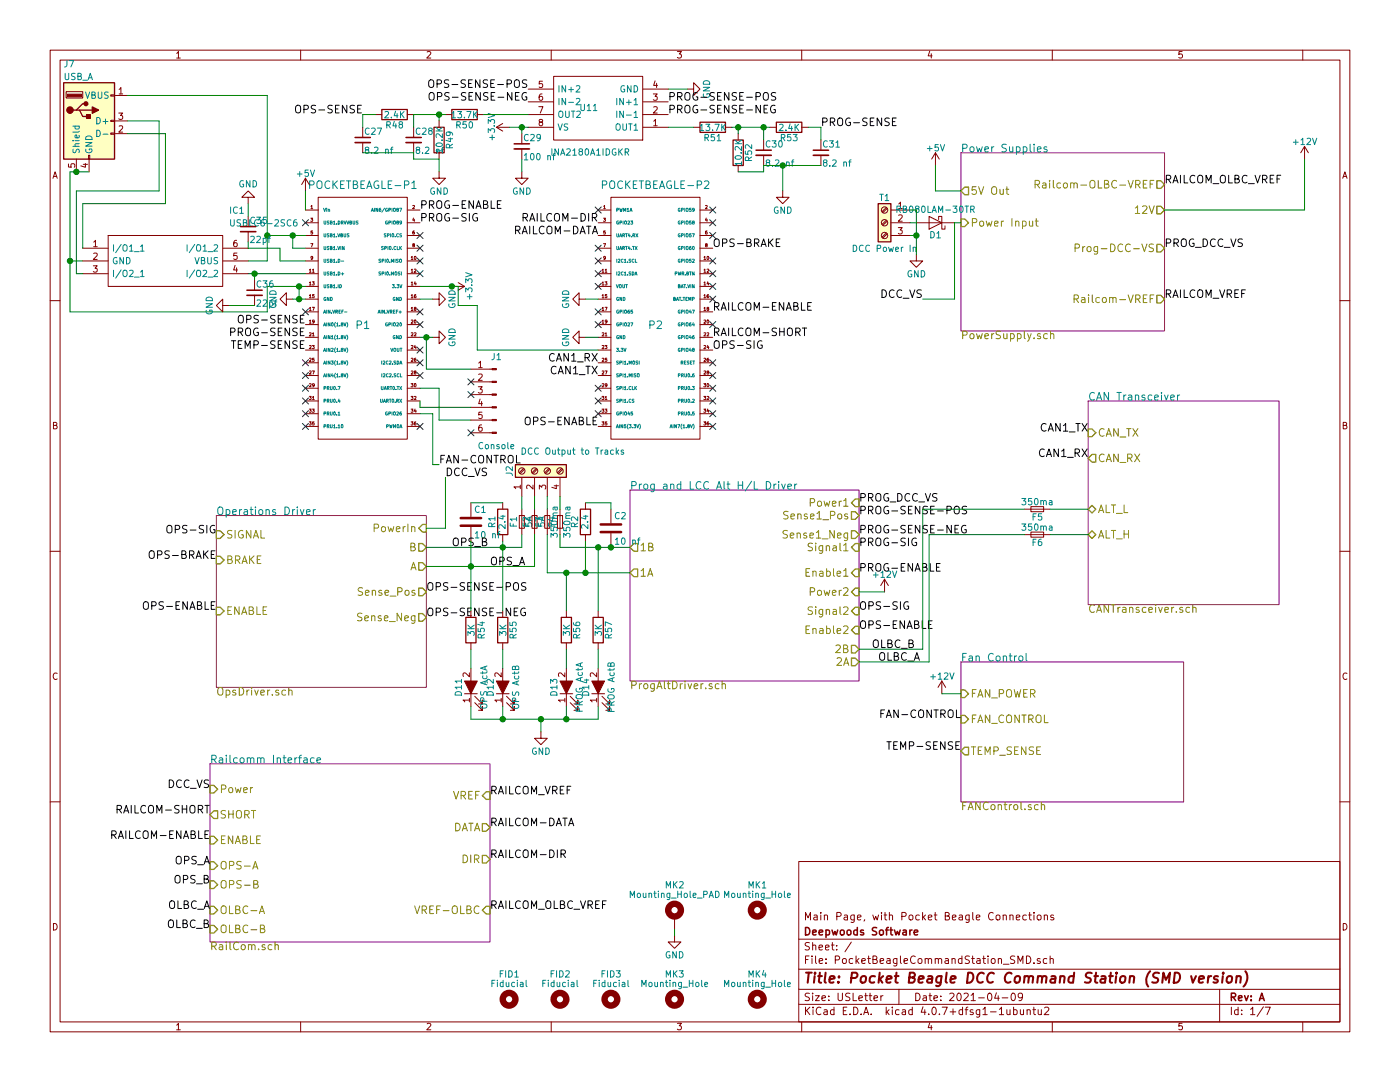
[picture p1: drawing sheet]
EESchema Schematic File Version 2
LIBS:power
LIBS:device
LIBS:transistors
LIBS:conn
LIBS:linear
LIBS:regul
LIBS:74xx
LIBS:cmos4000
LIBS:adc-dac
LIBS:memory
LIBS:xilinx
LIBS:microcontrollers
LIBS:dsp
LIBS:microchip
LIBS:analog_switches
LIBS:motorola
LIBS:texas
LIBS:intel
LIBS:audio
LIBS:interface
LIBS:digital-audio
LIBS:philips
LIBS:display
LIBS:cypress
LIBS:siliconi
LIBS:opto
LIBS:atmel
LIBS:contrib
LIBS:valves
LIBS:pocketbeagle
LIBS:DRV8873HPWPR
LIBS:DRV8801PWP
LIBS:74ahc1g08
LIBS:mcp9701at
LIBS:INA2180A1IDGKR
LIBS:lm2574n-5
LIBS:mechanical
LIBS:references
LIBS:motors
LIBS:graphic_symbols
LIBS:motor_drivers
LIBS:irf7351pbf
LIBS:MCP9700T-E_LT
LIBS:USBLC6-2SC6
LIBS:PocketBeagleCommandStation_SMD-cache
EELAYER 25 0
EELAYER END
$Descr USLetter 11000 8500
encoding utf-8
Sheet 1 7
Title "Pocket Beagle DCC Command Station (SMD version)"
Date "2021-04-09"
Rev "A"
Comp "Deepwoods Software"
Comment1 "Main Page, with Pocket Beagle Connections"
Comment2 ""
Comment3 ""
Comment4 ""
$EndDescr
$Comp
L POCKETBEAGLE-P1 P1
U 1 1
P 2850 2550
F 0 "P1" H 2850 2550 60  0000 C CNN
F 1 "POCKETBEAGLE-P1" H 2850 3650 60  0000 C CNN
F 2 "Socket_Strips:Socket_Strip_Straight_2x18_Pitch2.54mm" H 2850 2550 60  0001 C CNN
F 3 "" H 2850 2550 60  0000 C CNN
F 4 "517-929975-01-18-RK " H 2850 2550 60  0001 C CNN "Mouser Part Number"
	1    2850 2550
	1    0    0    -1  
$EndComp
$Comp
L POCKETBEAGLE-P2 P2
U 1 1
P 5150 2550
F 0 "P2" H 5150 2550 60  0000 C CNN
F 1 "POCKETBEAGLE-P2" H 5150 3650 60  0000 C CNN
F 2 "Socket_Strips:Socket_Strip_Straight_2x18_Pitch2.54mm" H 5150 2550 60  0001 C CNN
F 3 "" H 5150 2550 60  0000 C CNN
F 4 "517-929975-01-18-RK " H 5150 2550 60  0001 C CNN "Mouser Part Number"
	1    5150 2550
	1    0    0    -1  
$EndComp
$Sheet
S 7550 1200 1600 1400
U 6070B3D0
F0 "Power Supplies" 60
F1 "PowerSupply.sch" 60
F2 "5V Out" O L 7550 1500 60 
F3 "Power Input" I L 7550 1750 60 
F4 "Prog-DCC-VS" O R 9150 1950 60 
F5 "Railcom-VREF" O R 9150 2350 60 
F6 "Railcom-OLBC-VREF" O R 9150 1450 60 
F7 "12V" O R 9150 1650 60 
$EndSheet
$Sheet
S 8550 3150 1500 1600
U 6070B3D1
F0 "CAN Transceiver" 60
F1 "CANTransceiver.sch" 60
F2 "CAN_TX" I L 8550 3400 60 
F3 "CAN_RX" O L 8550 3600 60 
F4 "ALT_L" B L 8550 4000 60 
F5 "ALT_H" B L 8550 4200 60 
$EndSheet
$Sheet
S 1700 4050 1650 1350
U 6070B3D2
F0 "Operations Driver" 60
F1 "OpsDriver.sch" 60
F2 "PowerIn" I R 3350 4150 60 
F3 "A" O R 3350 4450 60 
F4 "B" O R 3350 4300 60 
F5 "SIGNAL" I L 1700 4200 60 
F6 "BRAKE" I L 1700 4400 60 
F7 "ENABLE" I L 1700 4800 60 
F8 "Sense_Pos" O R 3350 4650 60 
F9 "Sense_Neg" O R 3350 4850 60 
$EndSheet
$Sheet
S 4950 3850 1800 1500
U 6070B3D3
F0 "Prog and LCC Alt H/L Driver" 60
F1 "ProgAltDriver.sch" 60
F2 "Signal1" I R 6750 4300 60 
F3 "Signal2" I R 6750 4800 60 
F4 "Enable1" I R 6750 4500 60 
F5 "Enable2" I R 6750 4950 60 
F6 "1A" O L 4950 4500 60 
F7 "1B" O L 4950 4300 60 
F8 "2A" O R 6750 5200 60 
F9 "2B" O R 6750 5100 60 
F10 "Power1" I R 6750 3950 60 
F11 "Sense1_Pos" O R 6750 4050 60 
F12 "Sense1_Neg" O R 6750 4200 60 
F13 "Power2" I R 6750 4650 60 
$EndSheet
$Sheet
S 1650 6000 2200 1400
U 6070B3D4
F0 "Railcomm Interface" 60
F1 "RailCom.sch" 60
F2 "Power" I L 1650 6200 60 
F3 "SHORT" O L 1650 6400 60 
F4 "ENABLE" I L 1650 6600 60 
F5 "OPS-A" I L 1650 6800 60 
F6 "OPS-B" I L 1650 6950 60 
F7 "VREF" I R 3850 6250 60 
F8 "DATA" O R 3850 6500 60 
F9 "DIR" O R 3850 6750 60 
F10 "OLBC-A" I L 1650 7150 60 
F11 "OLBC-B" I L 1650 7300 60 
F12 "VREF-OLBC" I R 3850 7150 60 
$EndSheet
$Comp
L +5V #PWR01
U 1 1
P 7350 1300
F 0 "#PWR01" H 7350 1150 50  0001 C CNN
F 1 "+5V" H 7350 1440 50  0000 C CNN
F 2 "" H 7350 1300 50  0001 C CNN
F 3 "" H 7350 1300 50  0001 C CNN
	1    7350 1300
	1    0    0    -1  
$EndComp
$Comp
L +5V #PWR02
U 1 1
P 2400 1500
F 0 "#PWR02" H 2400 1350 50  0001 C CNN
F 1 "+5V" H 2400 1640 50  0000 C CNN
F 2 "" H 2400 1500 50  0001 C CNN
F 3 "" H 2400 1500 50  0001 C CNN
	1    2400 1500
	1    0    0    -1  
$EndComp
$Comp
L GND #PWR03
U 1 1
P 2300 2350
F 0 "#PWR03" H 2300 2100 50  0001 C CNN
F 1 "GND" H 2300 2200 50  0000 C CNN
F 2 "" H 2300 2350 50  0001 C CNN
F 3 "" H 2300 2350 50  0001 C CNN
	1    2300 2350
	0    1    1    0   
$EndComp
$Comp
L GND #PWR04
U 1 1
P 3400 2350
F 0 "#PWR04" H 3400 2100 50  0001 C CNN
F 1 "GND" H 3400 2200 50  0000 C CNN
F 2 "" H 3400 2350 50  0001 C CNN
F 3 "" H 3400 2350 50  0001 C CNN
	1    3400 2350
	0    -1   -1   0   
$EndComp
$Comp
L GND #PWR05
U 1 1
P 3400 2650
F 0 "#PWR05" H 3400 2400 50  0001 C CNN
F 1 "GND" H 3400 2500 50  0000 C CNN
F 2 "" H 3400 2650 50  0001 C CNN
F 3 "" H 3400 2650 50  0001 C CNN
	1    3400 2650
	0    -1   -1   0   
$EndComp
$Comp
L GND #PWR06
U 1 1
P 4600 2350
F 0 "#PWR06" H 4600 2100 50  0001 C CNN
F 1 "GND" H 4600 2200 50  0000 C CNN
F 2 "" H 4600 2350 50  0001 C CNN
F 3 "" H 4600 2350 50  0001 C CNN
	1    4600 2350
	0    1    1    0   
$EndComp
$Comp
L GND #PWR07
U 1 1
P 4600 2650
F 0 "#PWR07" H 4600 2400 50  0001 C CNN
F 1 "GND" H 4600 2500 50  0000 C CNN
F 2 "" H 4600 2650 50  0001 C CNN
F 3 "" H 4600 2650 50  0001 C CNN
	1    4600 2650
	0    1    1    0   
$EndComp
$Comp
L +3.3V #PWR08
U 1 1
P 3550 2250
F 0 "#PWR08" H 3550 2100 50  0001 C CNN
F 1 "+3.3V" H 3550 2390 50  0000 C CNN
F 2 "" H 3550 2250 50  0001 C CNN
F 3 "" H 3550 2250 50  0001 C CNN
	1    3550 2250
	0    1    1    0   
$EndComp
Text Label 4700 2850 2    60   ~ 0
CAN1_RX
Text Label 4700 2950 2    60   ~ 0
CAN1_TX
Text Label 8550 3400 2    60   ~ 0
CAN1_TX
Text Label 8550 3600 2    60   ~ 0
CAN1_RX
$Comp
L Screw_Terminal_01x03 T1
U 1 1
P 6950 1750
F 0 "T1" H 6950 1950 50  0000 C CNN
F 1 "DCC Power In" H 6950 1550 50  0000 C CNN
F 2 "Connectors_Terminal_Blocks:TerminalBlock_Pheonix_PT-3.5mm_3pol" H 6950 1750 50  0001 C CNN
F 3 "" H 6950 1750 50  0001 C CNN
F 4 "651-5442251" H 6950 1750 60  0001 C CNN "Mouser Part Number"
	1    6950 1750
	-1   0    0    -1  
$EndComp
$Comp
L D_Schottky D1
U 1 1
P 7350 1750
F 0 "D1" H 7350 1850 50  0000 C CNN
F 1 "RB080LAM-30TR" H 7350 1650 50  0000 C CNN
F 2 "RB080LAM-30TR:PMDTM" H 7350 1750 50  0001 C CNN
F 3 "" H 7350 1750 50  0001 C CNN
F 4 "755-RB080LAM-30TR" H 7350 1750 60  0001 C CNN "Mouser Part Number"
	1    7350 1750
	-1   0    0    1   
$EndComp
$Comp
L GND #PWR09
U 1 1
P 7200 2000
F 0 "#PWR09" H 7200 1750 50  0001 C CNN
F 1 "GND" H 7200 1850 50  0000 C CNN
F 2 "" H 7200 2000 50  0001 C CNN
F 3 "" H 7200 2000 50  0001 C CNN
	1    7200 2000
	1    0    0    -1  
$EndComp
Text Label 7250 2350 2    60   ~ 0
DCC_VS
Text Label 5600 2750 0    60   ~ 0
OPS-SIG
Text Label 4700 3350 2    60   ~ 0
OPS-ENABLE
Text Label 2400 2550 2    60   ~ 0
OPS-SENSE
Text Label 3300 1750 0    60   ~ 0
PROG-SIG
Text Label 3300 1650 0    60   ~ 0
PROG-ENABLE
Text Label 2400 2650 2    60   ~ 0
PROG-SENSE
Text Label 2400 2750 2    60   ~ 0
TEMP-SENSE
Text Label 3450 3650 0    60   ~ 0
FAN-CONTROL
Text Label 4700 1850 2    60   ~ 0
RAILCOM-DATA
Text Label 5600 2450 0    60   ~ 0
RAILCOM-ENABLE
Text Label 5600 2650 0    60   ~ 0
RAILCOM-SHORT
Text Label 4700 1750 2    60   ~ 0
RAILCOM-DIR
Text Label 5600 1950 0    60   ~ 0
OPS-BRAKE
Text Label 1700 4200 2    60   ~ 0
OPS-SIG
Text Label 1700 4400 2    60   ~ 0
OPS-BRAKE
Text Label 1700 4800 2    60   ~ 0
OPS-ENABLE
Text Label 3500 3750 0    60   ~ 0
DCC_VS
$Comp
L Screw_Terminal_01x04 J2
U 1 1
P 4200 3700
F 0 "J2" H 4200 3900 50  0000 C CNN
F 1 "DCC Output to Tracks" V 4350 3400 50  0000 C CNN
F 2 "Connectors_Terminal_Blocks:TerminalBlock_Pheonix_PT-3.5mm_4pol" H 4200 3700 50  0001 C CNN
F 3 "" H 4200 3700 50  0001 C CNN
F 4 "651-5442264" H 4200 3700 60  0001 C CNN "Mouser Part Number"
	1    4200 3700
	0    -1   -1   0   
$EndComp
$Comp
L R R1
U 1 1
P 3950 4100
F 0 "R1" V 4030 4100 50  0000 C CNN
F 1 "2.4" V 3950 4100 50  0000 C CNN
F 2 "Resistors_SMD:R_1206" V 3880 4100 50  0001 C CNN
F 3 "" H 3950 4100 50  0001 C CNN
F 4 "71-CRCW12062R40FKEA" V 3950 4100 60  0001 C CNN "Mouser Part Number"
	1    3950 4100
	-1   0    0    1   
$EndComp
$Comp
L C C1
U 1 1
P 3700 4100
F 0 "C1" H 3725 4200 50  0000 L CNN
F 1 "10 nf" H 3725 4000 50  0000 L CNN
F 2 "Capacitors_SMD:C_1206" H 3738 3950 50  0001 C CNN
F 3 "" H 3700 4100 50  0001 C CNN
F 4 "791-1206B103K500CT" H 3700 4100 60  0001 C CNN "Mouser Part Number"
	1    3700 4100
	1    0    0    -1  
$EndComp
$Sheet
S 7550 5200 1750 1100
U 6070B3E3
F0 "Fan Control" 60
F1 "FANControl.sch" 60
F2 "FAN_POWER" I L 7550 5450 60 
F3 "FAN_CONTROL" I L 7550 5650 60 
F4 "TEMP_SENSE" O L 7550 5900 60 
$EndSheet
$Comp
L R R2
U 1 1
P 4600 4100
F 0 "R2" V 4680 4100 50  0000 C CNN
F 1 "2.4" V 4600 4100 50  0000 C CNN
F 2 "Resistors_SMD:R_1206" V 4530 4100 50  0001 C CNN
F 3 "" H 4600 4100 50  0001 C CNN
F 4 "71-CRCW12062R40FKEA" V 4600 4100 60  0001 C CNN "Mouser Part Number"
	1    4600 4100
	-1   0    0    1   
$EndComp
$Comp
L C C2
U 1 1
P 4800 4150
F 0 "C2" H 4825 4250 50  0000 L CNN
F 1 "10 nf" H 4825 4050 50  0000 L CNN
F 2 "Capacitors_SMD:C_1206" H 4838 4000 50  0001 C CNN
F 3 "" H 4800 4150 50  0001 C CNN
F 4 "791-1206B103K500CT" H 4800 4150 60  0001 C CNN "Mouser Part Number"
	1    4800 4150
	1    0    0    -1  
$EndComp
Text Label 9150 1950 0    60   ~ 0
PROG_DCC_VS
Text Label 6750 3950 0    60   ~ 0
PROG_DCC_VS
Text Label 6750 4300 0    60   ~ 0
PROG-SIG
Text Label 6750 4500 0    60   ~ 0
PROG-ENABLE
Text Label 6750 4800 0    60   ~ 0
OPS-SIG
Text Label 6750 4950 0    60   ~ 0
OPS-ENABLE
Text Label 7550 5650 2    60   ~ 0
FAN-CONTROL
Text Label 7550 5900 2    60   ~ 0
TEMP-SENSE
Text Label 9150 2350 0    60   ~ 0
RAILCOM_VREF
Text Label 3850 6250 0    60   ~ 0
RAILCOM_VREF
Text Label 3550 4300 0    60   ~ 0
OPS_B
Text Label 3850 4450 0    60   ~ 0
OPS_A
Text Label 1650 6800 2    60   ~ 0
OPS_A
Text Label 1650 6950 2    60   ~ 0
OPS_B
Text Label 1650 6200 2    60   ~ 0
DCC_VS
Text Label 1650 6400 2    60   ~ 0
RAILCOM-SHORT
Text Label 1650 6600 2    60   ~ 0
RAILCOM-ENABLE
Text Label 3850 6500 0    60   ~ 0
RAILCOM-DATA
Text Label 3850 6750 0    60   ~ 0
RAILCOM-DIR
NoConn ~ 3300 1850
NoConn ~ 3300 1950
NoConn ~ 3300 2050
NoConn ~ 3300 2150
NoConn ~ 2400 2450
NoConn ~ 3300 2450
NoConn ~ 3300 2550
NoConn ~ 3300 2750
NoConn ~ 3300 2850
NoConn ~ 3300 2950
NoConn ~ 2400 2850
NoConn ~ 2400 2950
NoConn ~ 2400 3050
NoConn ~ 2400 3150
NoConn ~ 2400 3250
NoConn ~ 3300 3350
NoConn ~ 2400 3350
NoConn ~ 4700 3150
NoConn ~ 4700 3050
NoConn ~ 5600 3350
NoConn ~ 5600 3250
NoConn ~ 5600 3150
NoConn ~ 5600 3050
NoConn ~ 5600 2950
NoConn ~ 5600 2850
NoConn ~ 4700 2550
NoConn ~ 4700 2450
NoConn ~ 5600 2550
NoConn ~ 5600 2350
NoConn ~ 5600 2250
NoConn ~ 5600 2150
NoConn ~ 5600 2050
NoConn ~ 4700 2050
NoConn ~ 4700 2150
NoConn ~ 4700 2250
NoConn ~ 4700 1950
NoConn ~ 5600 1850
NoConn ~ 4700 1650
NoConn ~ 5600 1650
NoConn ~ 5600 1750
Text Label 1650 7150 2    60   ~ 0
OLBC_A
Text Label 1650 7300 2    60   ~ 0
OLBC_B
Text Label 3850 7150 0    60   ~ 0
RAILCOM_OLBC_VREF
Text Label 6900 5200 0    60   ~ 0
OLBC_A
Text Label 6850 5100 0    60   ~ 0
OLBC_B
Text Label 9150 1450 0    60   ~ 0
RAILCOM_OLBC_VREF
$Comp
L Conn_01x06_Male J1
U 1 1
P 3900 3100
F 0 "J1" H 3900 3400 50  0000 C CNN
F 1 "Console" H 3900 2700 50  0000 C CNN
F 2 "Pin_Headers:Pin_Header_Straight_1x06_Pitch2.54mm" H 3900 3100 50  0001 C CNN
F 3 "" H 3900 3100 50  0001 C CNN
F 4 "649-75160-156-06LF" H 3900 3100 60  0001 C CNN "Mouser Part Number"
	1    3900 3100
	-1   0    0    -1  
$EndComp
NoConn ~ 3700 3000
NoConn ~ 3700 3100
NoConn ~ 3700 3400
$Comp
L +12V #PWR010
U 1 1
P 6950 4650
F 0 "#PWR010" H 6950 4500 50  0001 C CNN
F 1 "+12V" H 6950 4790 50  0000 C CNN
F 2 "" H 6950 4650 50  0001 C CNN
F 3 "" H 6950 4650 50  0001 C CNN
	1    6950 4650
	1    0    0    -1  
$EndComp
$Comp
L Fuse_Small F1
U 1 1
P 4100 4100
F 0 "F1" H 4100 4040 50  0000 C CNN
F 1 "5A" H 4100 4160 50  0000 C CNN
F 2 "MF-R500:MFR500" H 4100 4100 50  0001 C CNN
F 3 "" H 4100 4100 50  0001 C CNN
F 4 "652-MFR500 " H 4100 4100 60  0001 C CNN "Mouser Part Number"
	1    4100 4100
	0    1    1    0   
$EndComp
$Comp
L Fuse_Small F2
U 1 1
P 4200 4100
F 0 "F2" H 4200 4040 50  0000 C CNN
F 1 "5A" H 4200 4160 50  0000 C CNN
F 2 "MF-R500:MFR500" H 4200 4100 50  0001 C CNN
F 3 "" H 4200 4100 50  0001 C CNN
F 4 "652-MFR500 " H 4200 4100 60  0001 C CNN "Mouser Part Number"
	1    4200 4100
	0    1    1    0   
$EndComp
$Comp
L Fuse_Small F3
U 1 1
P 4300 4100
F 0 "F3" H 4300 4040 50  0000 C CNN
F 1 "350ma" H 4300 4160 50  0000 C CNN
F 2 "0ZCG0035AF2C:FUSC4632X70N" H 4300 4100 50  0001 C CNN
F 3 "" H 4300 4100 50  0001 C CNN
F 4 "530-0ZCG0035AF2C " H 4300 4100 60  0001 C CNN "Mouser Part Number"
	1    4300 4100
	0    1    1    0   
$EndComp
$Comp
L Fuse_Small F4
U 1 1
P 4400 4100
F 0 "F4" H 4400 4040 50  0000 C CNN
F 1 "350ma" H 4400 4160 50  0000 C CNN
F 2 "0ZCG0035AF2C:FUSC4632X70N" H 4400 4100 50  0001 C CNN
F 3 "" H 4400 4100 50  0001 C CNN
F 4 "530-0ZCG0035AF2C " H 4400 4100 60  0001 C CNN "Mouser Part Number"
	1    4400 4100
	0    1    1    0   
$EndComp
$Comp
L Fuse_Small F5
U 1 1
P 8150 4000
F 0 "F5" H 8150 3940 50  0000 C CNN
F 1 "350ma" H 8150 4060 50  0000 C CNN
F 2 "0ZCG0035AF2C:FUSC4632X70N" H 8150 4000 50  0001 C CNN
F 3 "" H 8150 4000 50  0001 C CNN
F 4 "530-0ZCG0035AF2C" H 8150 4000 60  0001 C CNN "Mouser Part Number"
	1    8150 4000
	1    0    0    -1  
$EndComp
$Comp
L Fuse_Small F6
U 1 1
P 8150 4200
F 0 "F6" H 8150 4140 50  0000 C CNN
F 1 "350ma" H 8150 4260 50  0000 C CNN
F 2 "0ZCG0035AF2C:FUSC4632X70N" H 8150 4200 50  0001 C CNN
F 3 "530-0ZCG0035AF2C" H 8150 4200 50  0001 C CNN
F 4 "530-0ZCG0035AF2C" H 8150 4200 60  0001 C CNN "Mouser Part Number"
	1    8150 4200
	1    0    0    -1  
$EndComp
$Comp
L INA2180A1IDGKR U11
U 1 1
P 5250 1000
F 0 "U11" H 5800 850 50  0000 L CNN
F 1 "INA2180A1IDGKR" H 5550 1200 50  0000 L CNN
F 2 "INA2180A1IDGKR:SOP65P490X110-8N" H 6200 1100 50  0001 L CNN
F 3 "http://www.ti.com/lit/gpn/ina2180" H 6200 1000 50  0001 L CNN
F 4 "Dual 26V, Low- or High-Side Voltage Output Current Sense Amplifier" H 6200 900 50  0001 L CNN "Description"
F 5 "1.1" H 6200 800 50  0001 L CNN "Height"
F 6 "595-INA2180A1IDGKR" H 6200 700 50  0001 L CNN "Mouser Part Number"
F 7 "https://www.mouser.co.uk/ProductDetail/Texas-Instruments/INA2180A1IDGKR?qs=j%252B1pi9TdxUZfv9X7r5aZLA%3D%3D" H 6200 600 50  0001 L CNN "Mouser Price/Stock"
F 8 "Texas Instruments" H 6200 500 50  0001 L CNN "Manufacturer_Name"
F 9 "INA2180A1IDGKR" H 6200 400 50  0001 L CNN "Manufacturer_Part_Number"
	1    5250 1000
	-1   0    0    1   
$EndComp
$Comp
L R R51
U 1 1
P 5600 1000
F 0 "R51" V 5680 1000 50  0000 C CNN
F 1 "13.7K" V 5600 1000 50  0000 C CNN
F 2 "Resistors_SMD:R_0603" V 5530 1000 50  0001 C CNN
F 3 "" H 5600 1000 50  0001 C CNN
F 4 "652-CR0603FX-1372ELF" V 5600 1000 60  0001 C CNN "Mouser Part Number"
	1    5600 1000
	0    1    1    0   
$EndComp
$Comp
L R R52
U 1 1
P 5800 1200
F 0 "R52" V 5880 1200 50  0000 C CNN
F 1 "10.2K" V 5800 1200 50  0000 C CNN
F 2 "Resistors_SMD:R_0603" V 5730 1200 50  0001 C CNN
F 3 "" H 5800 1200 50  0001 C CNN
F 4 "667-ERJ-3EKF1022V" V 5800 1200 60  0001 C CNN "Mouser Part Number"
	1    5800 1200
	1    0    0    -1  
$EndComp
$Comp
L R R53
U 1 1
P 6200 1000
F 0 "R53" V 6280 1000 50  0000 C CNN
F 1 "2.4K" V 6200 1000 50  0000 C CNN
F 2 "Resistors_SMD:R_0603" V 6130 1000 50  0001 C CNN
F 3 "" H 6200 1000 50  0001 C CNN
F 4 "667-ERJ-3EKF2401V" V 6200 1000 60  0001 C CNN "Mouser Part Number"
	1    6200 1000
	0    1    1    0   
$EndComp
$Comp
L C_Small C30
U 1 1
P 6000 1200
F 0 "C30" H 6010 1270 50  0000 L CNN
F 1 "8.2 nf" H 6010 1120 50  0000 L CNN
F 2 "Capacitors_SMD:C_0603" H 6000 1200 50  0001 C CNN
F 3 "" H 6000 1200 50  0001 C CNN
F 4 "791-0603B822K250CT" H 6000 1200 60  0001 C CNN "Mouser Part Number"
	1    6000 1200
	1    0    0    -1  
$EndComp
$Comp
L C_Small C31
U 1 1
P 6450 1200
F 0 "C31" H 6460 1270 50  0000 L CNN
F 1 "8.2 nf" H 6460 1120 50  0000 L CNN
F 2 "Capacitors_SMD:C_0603" H 6450 1200 50  0001 C CNN
F 3 "" H 6450 1200 50  0001 C CNN
F 4 "791-0603B822K250CT" H 6450 1200 60  0001 C CNN "Mouser Part Number"
	1    6450 1200
	1    0    0    -1  
$EndComp
$Comp
L GND #PWR011
U 1 1
P 6150 1500
F 0 "#PWR011" H 6150 1250 50  0001 C CNN
F 1 "GND" H 6150 1350 50  0000 C CNN
F 2 "" H 6150 1500 50  0001 C CNN
F 3 "" H 6150 1500 50  0001 C CNN
	1    6150 1500
	1    0    0    -1  
$EndComp
$Comp
L GND #PWR012
U 1 1
P 5400 700
F 0 "#PWR012" H 5400 450 50  0001 C CNN
F 1 "GND" H 5400 550 50  0000 C CNN
F 2 "" H 5400 700 50  0001 C CNN
F 3 "" H 5400 700 50  0001 C CNN
	1    5400 700 
	0    -1   -1   0   
$EndComp
$Comp
L +3.3V #PWR013
U 1 1
P 4000 1000
F 0 "#PWR013" H 4000 850 50  0001 C CNN
F 1 "+3.3V" H 4000 1140 50  0000 C CNN
F 2 "" H 4000 1000 50  0001 C CNN
F 3 "" H 4000 1000 50  0001 C CNN
	1    4000 1000
	0    -1   -1   0   
$EndComp
$Comp
L R R50
U 1 1
P 3650 900
F 0 "R50" V 3730 900 50  0000 C CNN
F 1 "13.7K" V 3650 900 50  0000 C CNN
F 2 "Resistors_SMD:R_0603" V 3580 900 50  0001 C CNN
F 3 "" H 3650 900 50  0001 C CNN
F 4 "652-CR0603FX-1372ELF" V 3650 900 60  0001 C CNN "Mouser Part Number"
	1    3650 900 
	0    1    1    0   
$EndComp
$Comp
L R R48
U 1 1
P 3100 900
F 0 "R48" V 3180 900 50  0000 C CNN
F 1 "2.4K" V 3100 900 50  0000 C CNN
F 2 "Resistors_SMD:R_0603" V 3030 900 50  0001 C CNN
F 3 "" H 3100 900 50  0001 C CNN
F 4 "667-ERJ-3EKF2401V" V 3100 900 60  0001 C CNN "Mouser Part Number"
	1    3100 900 
	0    1    1    0   
$EndComp
$Comp
L C_Small C28
U 1 1
P 3250 1100
F 0 "C28" H 3260 1170 50  0000 L CNN
F 1 "8.2 nf" H 3260 1020 50  0000 L CNN
F 2 "Capacitors_SMD:C_0603" H 3250 1100 50  0001 C CNN
F 3 "" H 3250 1100 50  0001 C CNN
F 4 "791-0603B822K250CT" H 3250 1100 60  0001 C CNN "Mouser Part Number"
	1    3250 1100
	1    0    0    -1  
$EndComp
$Comp
L C_Small C27
U 1 1
P 2850 1100
F 0 "C27" H 2860 1170 50  0000 L CNN
F 1 "8.2 nf" H 2860 1020 50  0000 L CNN
F 2 "Capacitors_SMD:C_0603" H 2850 1100 50  0001 C CNN
F 3 "" H 2850 1100 50  0001 C CNN
F 4 "791-0603B822K250CT" H 2850 1100 60  0001 C CNN "Mouser Part Number"
	1    2850 1100
	1    0    0    -1  
$EndComp
$Comp
L R R49
U 1 1
P 3450 1100
F 0 "R49" V 3530 1100 50  0000 C CNN
F 1 "10.2K" V 3450 1100 50  0000 C CNN
F 2 "Resistors_SMD:R_0603" V 3380 1100 50  0001 C CNN
F 3 "" H 3450 1100 50  0001 C CNN
F 4 "667-ERJ-3EKF1022V" V 3450 1100 60  0001 C CNN "Mouser Part Number"
	1    3450 1100
	1    0    0    -1  
$EndComp
$Comp
L GND #PWR014
U 1 1
P 3450 1350
F 0 "#PWR014" H 3450 1100 50  0001 C CNN
F 1 "GND" H 3450 1200 50  0000 C CNN
F 2 "" H 3450 1350 50  0001 C CNN
F 3 "" H 3450 1350 50  0001 C CNN
	1    3450 1350
	1    0    0    -1  
$EndComp
Text Label 2850 900  2    60   ~ 0
OPS-SENSE
Text Label 4150 700  2    60   ~ 0
OPS-SENSE-POS
Text Label 4150 800  2    60   ~ 0
OPS-SENSE-NEG
Text Label 3350 4650 0    60   ~ 0
OPS-SENSE-POS
Text Label 3350 4850 0    60   ~ 0
OPS-SENSE-NEG
Text Label 6750 4050 0    60   ~ 0
PROG-SENSE-POS
Text Label 6750 4200 0    60   ~ 0
PROG-SENSE-NEG
Text Label 5250 800  0    60   ~ 0
PROG-SENSE-POS
Text Label 5250 900  0    60   ~ 0
PROG-SENSE-NEG
Text Label 6450 1000 0    60   ~ 0
PROG-SENSE
$Comp
L C_Small C29
U 1 1
P 4100 1150
F 0 "C29" H 4110 1220 50  0000 L CNN
F 1 "100 nf" H 4110 1070 50  0000 L CNN
F 2 "Capacitors_SMD:C_0603" H 4100 1150 50  0001 C CNN
F 3 "" H 4100 1150 50  0001 C CNN
F 4 "603-CC603KPX7R9BB104" H 4100 1150 60  0001 C CNN "Mouser Part Number"
	1    4100 1150
	1    0    0    -1  
$EndComp
$Comp
L GND #PWR015
U 1 1
P 4100 1350
F 0 "#PWR015" H 4100 1100 50  0001 C CNN
F 1 "GND" H 4100 1200 50  0000 C CNN
F 2 "" H 4100 1350 50  0001 C CNN
F 3 "" H 4100 1350 50  0001 C CNN
	1    4100 1350
	1    0    0    -1  
$EndComp
NoConn ~ 4700 3250
$Comp
L USB_A J7
U 1 1
P 700 950
F 0 "J7" H 500 1400 50  0000 L CNN
F 1 "USB_A" H 500 1300 50  0000 L CNN
F 2 "896-43-004-90-000000:8964300490000000" H 850 900 50  0001 C CNN
F 3 "" H 850 900 50  0001 C CNN
F 4 "575-4300890" H 700 950 60  0001 C CNN "Mouser Part Number"
F 5 "Mill-Max" H 700 950 60  0001 C CNN "Manufacturer_Name"
F 6 "896-43-008-90-000000" H 700 950 60  0001 C CNN "Manufacturer_Part_Number"
	1    700  950 
	1    0    0    -1  
$EndComp
NoConn ~ 2400 1750
$Comp
L R R54
U 1 1
P 3700 4950
F 0 "R54" V 3780 4950 50  0000 C CNN
F 1 "3K" V 3700 4950 50  0000 C CNN
F 2 "Resistors_SMD:R_0603" V 3630 4950 50  0001 C CNN
F 3 "" H 3700 4950 50  0001 C CNN
F 4 "660-RN73H1JT3001F100" V 3700 4950 60  0001 C CNN "Mouser Part Number"
	1    3700 4950
	1    0    0    -1  
$EndComp
$Comp
L R R55
U 1 1
P 3950 4950
F 0 "R55" V 4030 4950 50  0000 C CNN
F 1 "3K" V 3950 4950 50  0000 C CNN
F 2 "Resistors_SMD:R_0603" V 3880 4950 50  0001 C CNN
F 3 "" H 3950 4950 50  0001 C CNN
F 4 "660-RN73H1JT3001F100" V 3950 4950 60  0001 C CNN "Mouser Part Number"
	1    3950 4950
	1    0    0    -1  
$EndComp
$Comp
L R R56
U 1 1
P 4450 4950
F 0 "R56" V 4530 4950 50  0000 C CNN
F 1 "3K" V 4450 4950 50  0000 C CNN
F 2 "Resistors_SMD:R_0603" V 4380 4950 50  0001 C CNN
F 3 "" H 4450 4950 50  0001 C CNN
F 4 "660-RN73H1JT3001F100" V 4450 4950 60  0001 C CNN "Mouser Part Number"
	1    4450 4950
	1    0    0    -1  
$EndComp
$Comp
L R R57
U 1 1
P 4700 4950
F 0 "R57" V 4780 4950 50  0000 C CNN
F 1 "3K" V 4700 4950 50  0000 C CNN
F 2 "Resistors_SMD:R_0603" V 4630 4950 50  0001 C CNN
F 3 "" H 4700 4950 50  0001 C CNN
F 4 "660-RN73H1JT3001F100" V 4700 4950 60  0001 C CNN "Mouser Part Number"
	1    4700 4950
	1    0    0    -1  
$EndComp
$Comp
L LED_ALT D11
U 1 1
P 3700 5400
F 0 "D11" H 3700 5500 50  0000 C CNN
F 1 "OPS ActA" H 3700 5300 50  0000 C CNN
F 2 "LEDs:LED_0603" H 3700 5400 50  0001 C CNN
F 3 "" H 3700 5400 50  0001 C CNN
F 4 "710-150060GS75000" H 3700 5400 60  0001 C CNN "Mouser Part Number"
	1    3700 5400
	0    -1   -1   0   
$EndComp
$Comp
L LED_ALT D12
U 1 1
P 3950 5400
F 0 "D12" H 3950 5500 50  0000 C CNN
F 1 "OPS ActB" H 3950 5300 50  0000 C CNN
F 2 "LEDs:LED_0603" H 3950 5400 50  0001 C CNN
F 3 "" H 3950 5400 50  0001 C CNN
F 4 "710-150060RS75000" H 3950 5400 60  0001 C CNN "Mouser Part Number"
	1    3950 5400
	0    -1   -1   0   
$EndComp
$Comp
L LED_ALT D13
U 1 1
P 4450 5400
F 0 "D13" H 4450 5500 50  0000 C CNN
F 1 "PROG ActA" H 4450 5300 50  0000 C CNN
F 2 "LEDs:LED_0603" H 4450 5400 50  0001 C CNN
F 3 "" H 4450 5400 50  0001 C CNN
F 4 "710-150060GS75000" H 4450 5400 60  0001 C CNN "Mouser Part Number"
	1    4450 5400
	0    -1   -1   0   
$EndComp
$Comp
L LED_ALT D14
U 1 1
P 4700 5400
F 0 "D14" H 4700 5500 50  0000 C CNN
F 1 "PROG ActB" H 4700 5300 50  0000 C CNN
F 2 "LEDs:LED_0603" H 4700 5400 50  0001 C CNN
F 3 "" H 4700 5400 50  0001 C CNN
F 4 "710-150060RS75000" H 4700 5400 60  0001 C CNN "Mouser Part Number"
	1    4700 5400
	0    -1   -1   0   
$EndComp
Wire Wire Line
	7550 1500 7350 1500
Wire Wire Line
	7350 1500 7350 1300
Wire Wire Line
	2400 1650 2400 1500
Wire Wire Line
	3300 2250 3600 2250
Wire Wire Line
	3400 2350 3300 2350
Wire Wire Line
	3300 2650 3400 2650
Wire Wire Line
	2300 2350 2400 2350
Wire Wire Line
	4700 2350 4600 2350
Wire Wire Line
	4700 2650 4600 2650
Wire Wire Line
	7150 1750 7200 1750
Wire Wire Line
	7500 1750 7550 1750
Wire Wire Line
	7150 1850 7200 1850
Wire Wire Line
	7200 1650 7200 2000
Wire Wire Line
	7150 1650 7200 1650
Connection ~ 7200 1850
Wire Wire Line
	7250 2350 7500 2350
Wire Wire Line
	7500 2350 7500 1750
Wire Wire Line
	4700 2750 3750 2750
Wire Wire Line
	3750 2750 3750 2400
Wire Wire Line
	3750 2400 3600 2400
Wire Wire Line
	3600 2400 3600 2250
Connection ~ 3550 2250
Wire Wire Line
	3350 4300 4100 4300
Wire Wire Line
	3350 4450 4200 4450
Wire Wire Line
	3500 3750 3500 4150
Wire Wire Line
	3500 4150 3350 4150
Wire Wire Line
	3700 3950 3950 3950
Wire Wire Line
	3700 4250 3700 4800
Connection ~ 3700 4450
Wire Wire Line
	4300 4500 4950 4500
Wire Wire Line
	4400 4300 4950 4300
Connection ~ 4800 4300
Wire Wire Line
	4800 3950 4800 4000
Wire Wire Line
	4600 3950 4800 3950
Wire Wire Line
	6750 5200 7300 5200
Wire Wire Line
	7300 5200 7300 4200
Wire Wire Line
	7250 4000 7250 5100
Wire Wire Line
	7250 5100 6750 5100
Wire Wire Line
	3700 2900 3350 2900
Wire Wire Line
	3350 2900 3350 2650
Connection ~ 3350 2650
Wire Wire Line
	3700 3200 3300 3200
Wire Wire Line
	3300 3200 3300 3150
Wire Wire Line
	3700 3300 3450 3300
Wire Wire Line
	3450 3300 3450 3050
Wire Wire Line
	3450 3050 3300 3050
Wire Wire Line
	3300 3250 3400 3250
Wire Wire Line
	3400 3250 3400 3650
Wire Wire Line
	3400 3650 3450 3650
Wire Wire Line
	6750 4650 6950 4650
Wire Wire Line
	3950 4250 3950 4800
Connection ~ 3950 4300
Wire Wire Line
	4600 4250 4600 4500
Connection ~ 4600 4500
Wire Wire Line
	4100 3900 4100 4000
Wire Wire Line
	4100 4300 4100 4200
Wire Wire Line
	4200 4450 4200 4200
Wire Wire Line
	4300 4500 4300 4200
Wire Wire Line
	4400 4300 4400 4200
Wire Wire Line
	4200 4000 4200 3900
Wire Wire Line
	4300 4000 4300 3900
Wire Wire Line
	4400 4000 4400 3900
Wire Wire Line
	7250 4000 8050 4000
Wire Wire Line
	5250 1000 5450 1000
Wire Wire Line
	5750 1000 6050 1000
Wire Wire Line
	5800 1050 5800 1000
Connection ~ 5800 1000
Wire Wire Line
	6000 1100 6000 1000
Connection ~ 6000 1000
Wire Wire Line
	6350 1000 6450 1000
Wire Wire Line
	6450 1000 6450 1100
Wire Wire Line
	5800 1350 6000 1350
Wire Wire Line
	6000 1350 6000 1300
Wire Wire Line
	6000 1300 6450 1300
Wire Wire Line
	6150 1500 6150 1300
Connection ~ 6150 1300
Wire Wire Line
	5400 700  5250 700 
Wire Wire Line
	4000 1000 4150 1000
Wire Wire Line
	4150 900  3800 900 
Wire Wire Line
	3250 900  3500 900 
Wire Wire Line
	2850 1000 2850 900 
Wire Wire Line
	2850 900  2950 900 
Wire Wire Line
	2850 1200 3250 1200
Wire Wire Line
	3450 950  3450 900 
Connection ~ 3450 900 
Wire Wire Line
	3250 1000 3250 900 
Wire Wire Line
	3450 1250 3250 1250
Wire Wire Line
	3250 1250 3250 1200
Wire Wire Line
	3450 1350 3450 1250
Wire Wire Line
	4100 1050 4100 1000
Connection ~ 4100 1000
Wire Wire Line
	4100 1250 4100 1350
Wire Wire Line
	2100 750  2100 2050
Wire Wire Line
	2100 1850 2400 1850
Wire Wire Line
	2400 1950 2300 1950
Wire Wire Line
	2300 1950 2300 1850
Connection ~ 2300 1850
Wire Wire Line
	2100 2450 2100 2250
Wire Wire Line
	2100 2250 2400 2250
Wire Wire Line
	2350 2350 2350 2250
Connection ~ 2350 2250
Connection ~ 2350 2350
Wire Wire Line
	4450 4800 4450 4500
Connection ~ 4450 4500
Wire Wire Line
	4700 4800 4700 4300
Connection ~ 4700 4300
Wire Wire Line
	3700 5250 3700 5100
Wire Wire Line
	3950 5250 3950 5100
Wire Wire Line
	4450 5250 4450 5100
Wire Wire Line
	4700 5250 4700 5100
$Comp
L GND #PWR016
U 1 1
P 4250 5750
F 0 "#PWR016" H 4250 5500 50  0001 C CNN
F 1 "GND" H 4250 5600 50  0000 C CNN
F 2 "" H 4250 5750 50  0001 C CNN
F 3 "" H 4250 5750 50  0001 C CNN
	1    4250 5750
	1    0    0    -1  
$EndComp
Wire Wire Line
	3700 5550 3700 5650
Wire Wire Line
	3700 5650 4700 5650
Wire Wire Line
	4700 5650 4700 5550
Wire Wire Line
	4250 5750 4250 5650
Connection ~ 4250 5650
Wire Wire Line
	3950 5550 3950 5650
Connection ~ 3950 5650
Wire Wire Line
	4450 5550 4450 5650
Connection ~ 4450 5650
$Comp
L +12V #PWR017
U 1 1
P 10250 1250
F 0 "#PWR017" H 10250 1100 50  0001 C CNN
F 1 "+12V" H 10250 1390 50  0000 C CNN
F 2 "" H 10250 1250 50  0001 C CNN
F 3 "" H 10250 1250 50  0001 C CNN
	1    10250 1250
	1    0    0    -1  
$EndComp
Wire Wire Line
	9150 1650 10250 1650
Wire Wire Line
	10250 1650 10250 1250
$Comp
L Mounting_Hole MK3
U 1 1
P 5300 7850
F 0 "MK3" H 5300 8050 50  0000 C CNN
F 1 "Mounting_Hole" H 5300 7975 50  0000 C CNN
F 2 "Mounting_Holes:MountingHole_3.2mm_M3" H 5300 7850 50  0001 C CNN
F 3 "" H 5300 7850 50  0001 C CNN
	1    5300 7850
	1    0    0    -1  
$EndComp
$Comp
L Mounting_Hole MK1
U 1 1
P 5950 7150
F 0 "MK1" H 5950 7350 50  0000 C CNN
F 1 "Mounting_Hole" H 5950 7275 50  0000 C CNN
F 2 "Mounting_Holes:MountingHole_3.2mm_M3" H 5950 7150 50  0001 C CNN
F 3 "" H 5950 7150 50  0001 C CNN
	1    5950 7150
	1    0    0    -1  
$EndComp
$Comp
L Mounting_Hole MK4
U 1 1
P 5950 7850
F 0 "MK4" H 5950 8050 50  0000 C CNN
F 1 "Mounting_Hole" H 5950 7975 50  0000 C CNN
F 2 "Mounting_Holes:MountingHole_3.2mm_M3" H 5950 7850 50  0001 C CNN
F 3 "" H 5950 7850 50  0001 C CNN
	1    5950 7850
	1    0    0    -1  
$EndComp
$Comp
L Mounting_Hole_PAD MK2
U 1 1
P 5300 7200
F 0 "MK2" H 5300 7450 50  0000 C CNN
F 1 "Mounting_Hole_PAD" H 5300 7375 50  0000 C CNN
F 2 "Mounting_Holes:MountingHole_3.2mm_M3_Pad_Via" H 5300 7200 50  0001 C CNN
F 3 "" H 5300 7200 50  0001 C CNN
	1    5300 7200
	1    0    0    -1  
$EndComp
$Comp
L GND #PWR018
U 1 1
P 5300 7350
F 0 "#PWR018" H 5300 7100 50  0001 C CNN
F 1 "GND" H 5300 7200 50  0000 C CNN
F 2 "" H 5300 7350 50  0001 C CNN
F 3 "" H 5300 7350 50  0001 C CNN
	1    5300 7350
	1    0    0    -1  
$EndComp
$Comp
L Mounting_Hole FID1
U 1 1
P 4000 7850
F 0 "FID1" H 4000 8050 50  0000 C CNN
F 1 "Fiducial" H 4000 7975 50  0000 C CNN
F 2 "Fiducials:Fiducial_Modern_CopperTop" H 4000 7850 50  0001 C CNN
F 3 "" H 4000 7850 50  0001 C CNN
	1    4000 7850
	1    0    0    -1  
$EndComp
$Comp
L Mounting_Hole FID2
U 1 1
P 4400 7850
F 0 "FID2" H 4400 8050 50  0000 C CNN
F 1 "Fiducial" H 4400 7975 50  0000 C CNN
F 2 "Fiducials:Fiducial_Modern_CopperTop" H 4400 7850 50  0001 C CNN
F 3 "" H 4400 7850 50  0001 C CNN
	1    4400 7850
	1    0    0    -1  
$EndComp
$Comp
L Mounting_Hole FID3
U 1 1
P 4800 7850
F 0 "FID3" H 4800 8050 50  0000 C CNN
F 1 "Fiducial" H 4800 7975 50  0000 C CNN
F 2 "Fiducials:Fiducial_Modern_CopperTop" H 4800 7850 50  0001 C CNN
F 3 "" H 4800 7850 50  0001 C CNN
	1    4800 7850
	1    0    0    -1  
$EndComp
Wire Wire Line
	5300 7300 5300 7350
$Comp
L +12V #PWR019
U 1 1
P 7400 5450
F 0 "#PWR019" H 7400 5300 50  0001 C CNN
F 1 "+12V" H 7400 5590 50  0000 C CNN
F 2 "" H 7400 5450 50  0001 C CNN
F 3 "" H 7400 5450 50  0001 C CNN
	1    7400 5450
	1    0    0    -1  
$EndComp
Wire Wire Line
	7550 5450 7400 5450
Wire Wire Line
	8250 4000 8550 4000
Wire Wire Line
	7300 4200 8050 4200
Wire Wire Line
	8250 4200 8550 4200
Wire Wire Line
	2400 2150 1950 2150
$Comp
L USBLC6-2SC6 IC1
U 1 1
P 650 1950
F 0 "IC1" H 1800 2250 50  0000 L CNN
F 1 "USBLC6-2SC6" H 1800 2150 50  0000 L CNN
F 2 "TO_SOT_Packages_SMD:SOT-23-6" H 1800 2050 50  0001 L CNN
F 3 "https://componentsearchengine.com//USBLC6-2SC6.pdf" H 1800 1950 50  0001 L CNN
F 4 "TVS Diode Array Uni-Directional USBLC6-2SC6 17V, SOT-23 6-Pin" H 1800 1850 50  0001 L CNN "Description"
F 5 "1.45" H 1800 1750 50  0001 L CNN "Height"
F 6 "511-USBLC6-2SC6" H 1800 1650 50  0001 L CNN "Mouser Part Number"
F 7 "https://www.mouser.com/Search/Refine.aspx?Keyword=511-USBLC6-2SC6" H 1800 1550 50  0001 L CNN "Mouser2 Price/Stock"
F 8 "STMicroelectronics" H 1800 1450 50  0001 L CNN "Manufacturer_Name"
F 9 "USBLC6-2SC6" H 1800 1350 50  0001 L CNN "Manufacturer_Part_Number"
	1    650  1950
	1    0    0    -1  
$EndComp
Wire Wire Line
	2100 2050 1950 2050
Connection ~ 2100 1850
Wire Wire Line
	2100 750  1000 750 
Wire Wire Line
	2400 2050 2200 2050
Wire Wire Line
	2200 2050 2200 1950
Wire Wire Line
	2200 1950 1950 1950
Wire Wire Line
	550  2450 2100 2450
Wire Wire Line
	550  1350 550  2450
Wire Wire Line
	550  2050 650  2050
Wire Wire Line
	550  1350 700  1350
Connection ~ 550  2050
Connection ~ 600  1350
Wire Wire Line
	650  1950 650  1600
Wire Wire Line
	650  1600 1300 1600
Wire Wire Line
	1300 1600 1300 1050
Wire Wire Line
	1300 1050 1000 1050
Wire Wire Line
	650  2150 600  2150
Wire Wire Line
	600  2150 600  1500
Wire Wire Line
	600  1500 1250 1500
Wire Wire Line
	1250 1500 1250 950 
Wire Wire Line
	1250 950  1000 950 
$Comp
L C_Small C35
U 1 1
P 1950 1800
F 0 "C35" H 1960 1870 50  0000 L CNN
F 1 "22pf" H 1960 1720 50  0000 L CNN
F 2 "Capacitors_SMD:C_0402" H 1950 1800 50  0001 C CNN
F 3 "" H 1950 1800 50  0001 C CNN
F 4 "187-CL05C220JB5NNND" H 1950 1800 60  0001 C CNN "Mouser Part Number"
	1    1950 1800
	1    0    0    -1  
$EndComp
$Comp
L C_Small C36
U 1 1
P 2000 2300
F 0 "C36" H 2010 2370 50  0000 L CNN
F 1 "22pf" H 2010 2220 50  0000 L CNN
F 2 "Capacitors_SMD:C_0402" H 2000 2300 50  0001 C CNN
F 3 "" H 2000 2300 50  0001 C CNN
F 4 "187-CL05C220JB5NNND" H 2000 2300 60  0001 C CNN "Mouser Part Number"
	1    2000 2300
	1    0    0    -1  
$EndComp
$Comp
L GND #PWR020
U 1 1
P 1950 1600
F 0 "#PWR020" H 1950 1350 50  0001 C CNN
F 1 "GND" H 1950 1450 50  0000 C CNN
F 2 "" H 1950 1600 50  0001 C CNN
F 3 "" H 1950 1600 50  0001 C CNN
	1    1950 1600
	-1   0    0    1   
$EndComp
$Comp
L GND #PWR021
U 1 1
P 1800 2400
F 0 "#PWR021" H 1800 2150 50  0001 C CNN
F 1 "GND" H 1800 2250 50  0000 C CNN
F 2 "" H 1800 2400 50  0001 C CNN
F 3 "" H 1800 2400 50  0001 C CNN
	1    1800 2400
	0    1    1    0   
$EndComp
Wire Wire Line
	1950 1950 1950 1900
Wire Wire Line
	2000 2200 2000 2150
Connection ~ 2000 2150
Wire Wire Line
	2000 2400 1800 2400
Wire Wire Line
	1950 1600 1950 1700
$EndSCHEMATC
